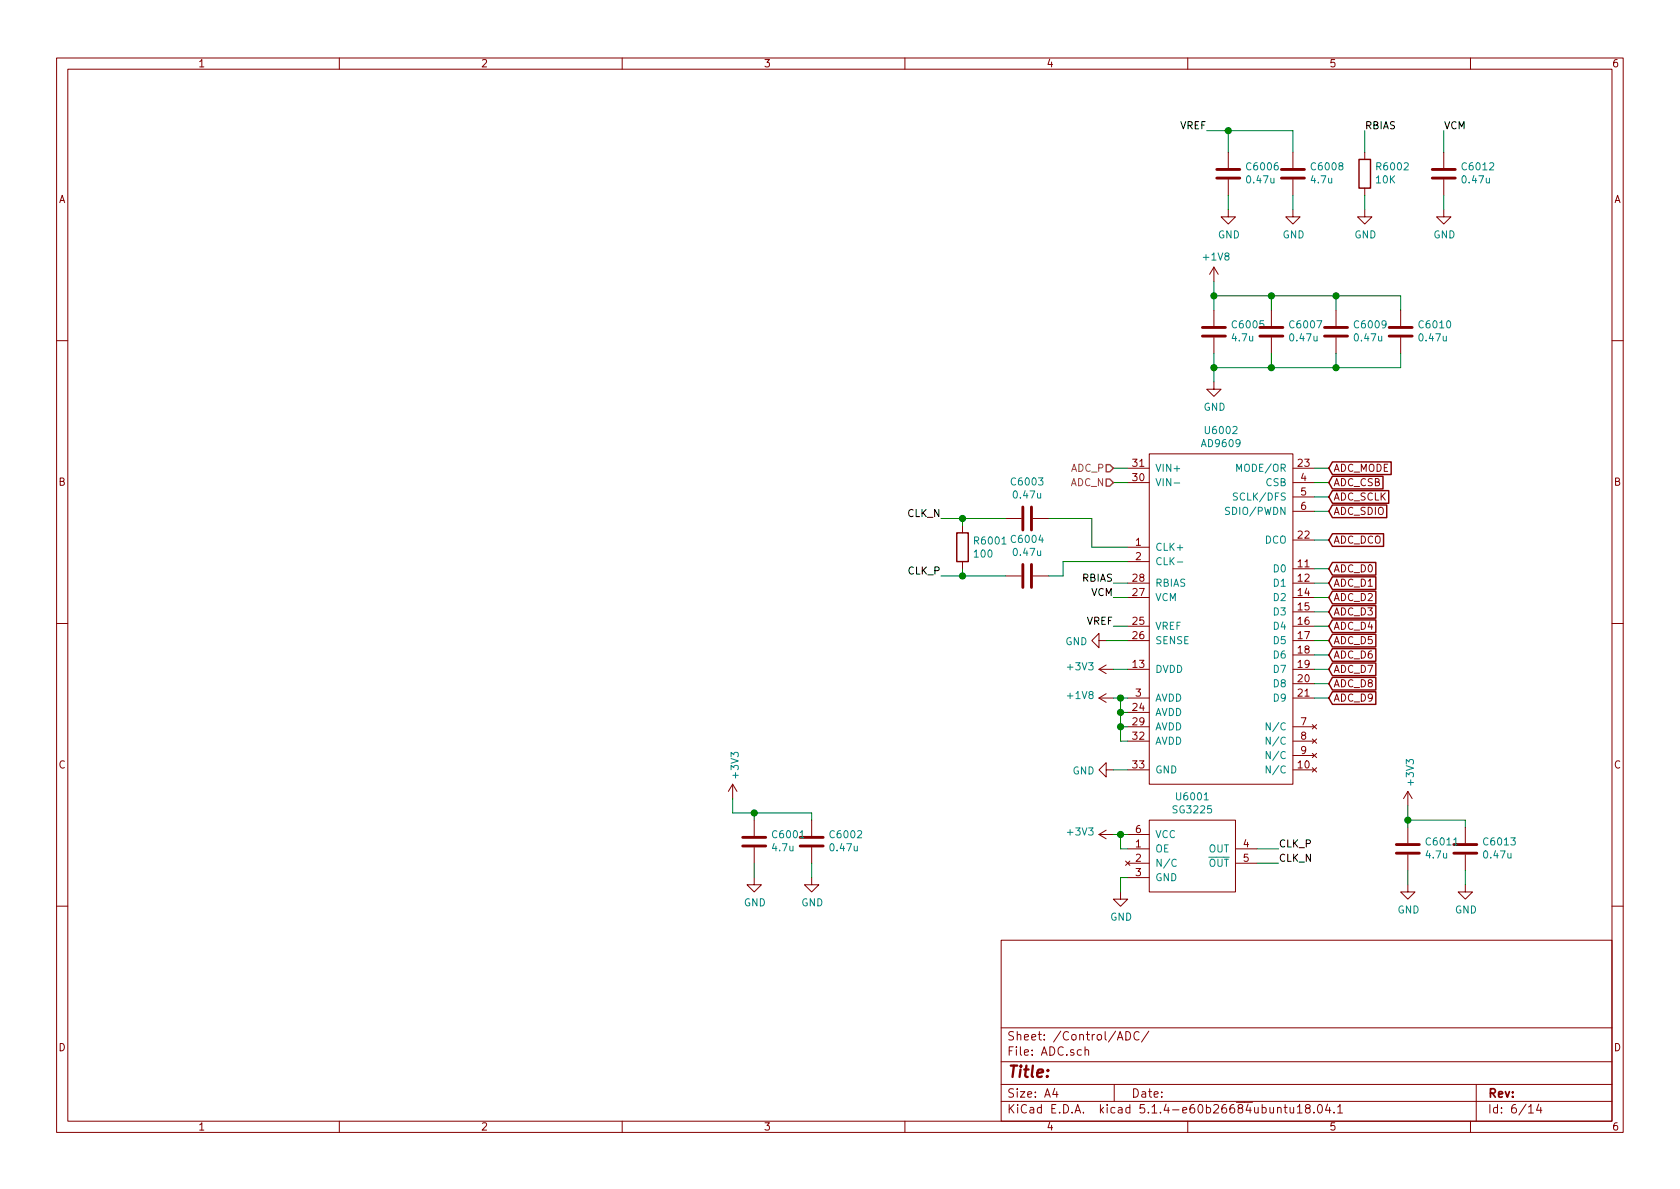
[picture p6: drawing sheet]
EESchema Schematic File Version 4
LIBS:integrated-cache
EELAYER 30 0
EELAYER END
$Descr A4 11693 8268
encoding utf-8
Sheet 6 14
Title ""
Date ""
Rev ""
Comp ""
Comment1 ""
Comment2 ""
Comment3 ""
Comment4 ""
$EndDescr
$Comp
L wbraun_ic_lib:AD9609 U?
U 1 1
P 8500 4300
AR Path="/5D33C768/5D33CBF6/5D6477B0" Ref="U?"  Part="1" 
AR Path="/5D33C768/5D63A69A/5D6477B0" Ref="U6002"  Part="1" 
F 0 "U6002" H 8500 5615 50  0000 C CNN
F 1 "AD9609" H 8500 5524 50  0000 C CNN
F 2 "Package_DFN_QFN:QFN-32-1EP_5x5mm_P0.5mm_EP3.45x3.45mm" H 8500 4300 50  0001 C CNN
F 3 "" H 8500 4300 50  0001 C CNN
	1    8500 4300
	1    0    0    -1  
$EndComp
Wire Wire Line
	7850 3250 7750 3250
Wire Wire Line
	7850 3350 7750 3350
Wire Wire Line
	9150 3950 9250 3950
Wire Wire Line
	9150 4050 9250 4050
Wire Wire Line
	9150 4150 9250 4150
Wire Wire Line
	9150 4250 9250 4250
Wire Wire Line
	9150 4350 9250 4350
Wire Wire Line
	9150 4450 9250 4450
Wire Wire Line
	9150 4550 9250 4550
Wire Wire Line
	9150 4650 9250 4650
Wire Wire Line
	9150 4750 9250 4750
Wire Wire Line
	9150 4850 9250 4850
Text GLabel 9250 3950 2    50   Input ~ 0
ADC_D0
Text GLabel 9250 4050 2    50   Input ~ 0
ADC_D1
Text GLabel 9250 4150 2    50   Input ~ 0
ADC_D2
Text GLabel 9250 4250 2    50   Input ~ 0
ADC_D3
Text GLabel 9250 4350 2    50   Input ~ 0
ADC_D4
Text GLabel 9250 4450 2    50   Input ~ 0
ADC_D5
Text GLabel 9250 4550 2    50   Input ~ 0
ADC_D6
Text GLabel 9250 4650 2    50   Input ~ 0
ADC_D7
Text GLabel 9250 4750 2    50   Input ~ 0
ADC_D8
Text GLabel 9250 4850 2    50   Input ~ 0
ADC_D9
Wire Wire Line
	9150 3750 9250 3750
Wire Wire Line
	9150 3550 9250 3550
Wire Wire Line
	9150 3450 9250 3450
Wire Wire Line
	9150 3350 9250 3350
Wire Wire Line
	9150 3250 9250 3250
Text GLabel 9250 3750 2    50   Input ~ 0
ADC_DCO
Text GLabel 9250 3250 2    50   Input ~ 0
ADC_MODE
Text GLabel 9250 3350 2    50   Input ~ 0
ADC_CSB
Text GLabel 9250 3450 2    50   Input ~ 0
ADC_SCLK
Text GLabel 9250 3550 2    50   Input ~ 0
ADC_SDIO
Wire Wire Line
	7850 4450 7700 4450
$Comp
L power:GND #PWR?
U 1 1
P 7700 4450
AR Path="/5D33C768/5D33CBF6/5D6477DA" Ref="#PWR?"  Part="1" 
AR Path="/5D33C768/5D63A69A/5D6477DA" Ref="#PWR06004"  Part="1" 
F 0 "#PWR06004" H 7700 4200 50  0001 C CNN
F 1 "GND" V 7705 4322 50  0000 R CNN
F 2 "" H 7700 4450 50  0001 C CNN
F 3 "" H 7700 4450 50  0001 C CNN
	1    7700 4450
	0    1    1    0   
$EndComp
Wire Wire Line
	7850 4050 7750 4050
Wire Wire Line
	7850 4150 7750 4150
Wire Wire Line
	7850 4350 7750 4350
Wire Wire Line
	7850 4650 7750 4650
Wire Wire Line
	7850 5350 7750 5350
Wire Wire Line
	7850 4850 7800 4850
Wire Wire Line
	7850 4950 7800 4950
Wire Wire Line
	7800 4950 7800 4850
Connection ~ 7800 4850
Wire Wire Line
	7800 4850 7750 4850
Wire Wire Line
	7800 4950 7800 5050
Wire Wire Line
	7800 5050 7850 5050
Connection ~ 7800 4950
Wire Wire Line
	7800 5050 7800 5150
Wire Wire Line
	7800 5150 7850 5150
Connection ~ 7800 5050
$Comp
L power:GND #PWR?
U 1 1
P 7750 5350
AR Path="/5D33C768/5D33CBF6/5D6477F0" Ref="#PWR?"  Part="1" 
AR Path="/5D33C768/5D63A69A/5D6477F0" Ref="#PWR06006"  Part="1" 
F 0 "#PWR06006" H 7750 5100 50  0001 C CNN
F 1 "GND" V 7755 5222 50  0000 R CNN
F 2 "" H 7750 5350 50  0001 C CNN
F 3 "" H 7750 5350 50  0001 C CNN
	1    7750 5350
	0    1    1    0   
$EndComp
$Comp
L power:GND #PWR?
U 1 1
P 8450 2650
AR Path="/5D33C768/5D33CBF6/5D6477F6" Ref="#PWR?"  Part="1" 
AR Path="/5D33C768/5D63A69A/5D6477F6" Ref="#PWR06009"  Part="1" 
F 0 "#PWR06009" H 8450 2400 50  0001 C CNN
F 1 "GND" H 8455 2477 50  0000 C CNN
F 2 "" H 8450 2650 50  0001 C CNN
F 3 "" H 8450 2650 50  0001 C CNN
	1    8450 2650
	1    0    0    -1  
$EndComp
$Comp
L power:+1V8 #PWR?
U 1 1
P 7750 4850
AR Path="/5D33C768/5D33CBF6/5D6477FC" Ref="#PWR?"  Part="1" 
AR Path="/5D33C768/5D63A69A/5D6477FC" Ref="#PWR06005"  Part="1" 
F 0 "#PWR06005" H 7750 4700 50  0001 C CNN
F 1 "+1V8" V 7765 4978 50  0000 L CNN
F 2 "" H 7750 4850 50  0001 C CNN
F 3 "" H 7750 4850 50  0001 C CNN
	1    7750 4850
	0    -1   -1   0   
$EndComp
Text Label 7750 4350 2    50   ~ 0
VREF
Text Label 7750 4150 2    50   ~ 0
VCM
Text Label 7750 4050 2    50   ~ 0
RBIAS
$Comp
L wbraun_ic_lib:SG3225 U?
U 1 1
P 8300 5950
AR Path="/5D33C768/5D33CBF6/5D647805" Ref="U?"  Part="1" 
AR Path="/5D33C768/5D63A69A/5D647805" Ref="U6001"  Part="1" 
F 0 "U6001" H 8300 6365 50  0000 C CNN
F 1 "SG3225" H 8300 6274 50  0000 C CNN
F 2 "wbraun_smd:SG3225" H 8900 5650 50  0001 C CNN
F 3 "" H 8900 5650 50  0001 C CNN
	1    8300 5950
	1    0    0    -1  
$EndComp
Wire Wire Line
	8750 5900 8900 5900
Wire Wire Line
	8750 6000 8900 6000
Wire Wire Line
	7850 5800 7800 5800
Wire Wire Line
	7800 5800 7800 5900
Wire Wire Line
	7800 5900 7850 5900
Connection ~ 7800 5800
Wire Wire Line
	7800 5800 7750 5800
Wire Wire Line
	7850 6100 7800 6100
Wire Wire Line
	7800 6100 7800 6200
$Comp
L power:GND #PWR?
U 1 1
P 7800 6200
AR Path="/5D33C768/5D33CBF6/5D647815" Ref="#PWR?"  Part="1" 
AR Path="/5D33C768/5D63A69A/5D647815" Ref="#PWR06007"  Part="1" 
F 0 "#PWR06007" H 7800 5950 50  0001 C CNN
F 1 "GND" H 7805 6027 50  0000 C CNN
F 2 "" H 7800 6200 50  0001 C CNN
F 3 "" H 7800 6200 50  0001 C CNN
	1    7800 6200
	1    0    0    -1  
$EndComp
Text Label 8900 5900 0    50   ~ 0
CLK_P
Text Label 8900 6000 0    50   ~ 0
CLK_N
$Comp
L Device:C C?
U 1 1
P 7150 3600
AR Path="/5D33C768/5D33CBF6/5D64781E" Ref="C?"  Part="1" 
AR Path="/5D33C768/5D63A69A/5D64781E" Ref="C6003"  Part="1" 
F 0 "C6003" V 7402 3600 50  0000 C CNN
F 1 "0.47u" V 7311 3600 50  0000 C CNN
F 2 "Capacitor_SMD:C_0402_1005Metric" H 7188 3450 50  0001 C CNN
F 3 "~" H 7150 3600 50  0001 C CNN
	1    7150 3600
	0    -1   -1   0   
$EndComp
$Comp
L Device:C C?
U 1 1
P 7150 4000
AR Path="/5D33C768/5D33CBF6/5D647825" Ref="C?"  Part="1" 
AR Path="/5D33C768/5D63A69A/5D647825" Ref="C6004"  Part="1" 
F 0 "C6004" V 7402 4000 50  0000 C CNN
F 1 "0.47u" V 7311 4000 50  0000 C CNN
F 2 "Capacitor_SMD:C_0402_1005Metric" H 7188 3850 50  0001 C CNN
F 3 "~" H 7150 4000 50  0001 C CNN
	1    7150 4000
	0    -1   -1   0   
$EndComp
$Comp
L Device:R R?
U 1 1
P 6700 3800
AR Path="/5D33C768/5D33CBF6/5D64782C" Ref="R?"  Part="1" 
AR Path="/5D33C768/5D63A69A/5D64782C" Ref="R6001"  Part="1" 
F 0 "R6001" H 6770 3846 50  0000 L CNN
F 1 "100" H 6770 3755 50  0000 L CNN
F 2 "Resistor_SMD:R_0402_1005Metric" V 6630 3800 50  0001 C CNN
F 3 "~" H 6700 3800 50  0001 C CNN
	1    6700 3800
	1    0    0    -1  
$EndComp
Wire Wire Line
	6700 3650 6700 3600
Wire Wire Line
	6700 3600 7000 3600
Wire Wire Line
	6700 3950 6700 4000
Wire Wire Line
	6700 4000 7000 4000
Wire Wire Line
	7300 3600 7600 3600
Wire Wire Line
	7600 3600 7600 3800
Wire Wire Line
	7600 3800 7850 3800
Wire Wire Line
	7300 4000 7400 4000
Wire Wire Line
	7400 4000 7400 3900
Wire Wire Line
	7400 3900 7850 3900
Wire Wire Line
	6700 3600 6550 3600
Wire Wire Line
	6700 4000 6550 4000
Connection ~ 6700 3600
Connection ~ 6700 4000
Text Label 6550 4000 2    50   ~ 0
CLK_P
Text Label 6550 3600 2    50   ~ 0
CLK_N
$Comp
L Device:C C?
U 1 1
P 9800 5900
AR Path="/5D33C768/5D33CBF6/5D647844" Ref="C?"  Part="1" 
AR Path="/5D33C768/5D63A69A/5D647844" Ref="C6011"  Part="1" 
F 0 "C6011" H 9685 5854 50  0000 R CNN
F 1 "4.7u" H 9685 5945 50  0000 R CNN
F 2 "Capacitor_SMD:C_0402_1005Metric" H 9838 5750 50  0001 C CNN
F 3 "~" H 9800 5900 50  0001 C CNN
	1    9800 5900
	-1   0    0    1   
$EndComp
$Comp
L Device:C C?
U 1 1
P 10200 5900
AR Path="/5D33C768/5D33CBF6/5D64784B" Ref="C?"  Part="1" 
AR Path="/5D33C768/5D63A69A/5D64784B" Ref="C6013"  Part="1" 
F 0 "C6013" H 10085 5854 50  0000 R CNN
F 1 "0.47u" H 10085 5945 50  0000 R CNN
F 2 "Capacitor_SMD:C_0402_1005Metric" H 10238 5750 50  0001 C CNN
F 3 "~" H 10200 5900 50  0001 C CNN
	1    10200 5900
	-1   0    0    1   
$EndComp
Wire Wire Line
	9800 5700 9800 5750
Wire Wire Line
	9800 5700 10200 5700
Wire Wire Line
	10200 5700 10200 5750
Wire Wire Line
	9800 6050 9800 6150
Wire Wire Line
	10200 6050 10200 6150
$Comp
L power:GND #PWR?
U 1 1
P 10200 6150
AR Path="/5D33C768/5D33CBF6/5D647857" Ref="#PWR?"  Part="1" 
AR Path="/5D33C768/5D63A69A/5D647857" Ref="#PWR06015"  Part="1" 
F 0 "#PWR06015" H 10200 5900 50  0001 C CNN
F 1 "GND" H 10205 5977 50  0000 C CNN
F 2 "" H 10200 6150 50  0001 C CNN
F 3 "" H 10200 6150 50  0001 C CNN
	1    10200 6150
	1    0    0    -1  
$EndComp
$Comp
L power:GND #PWR?
U 1 1
P 9800 6150
AR Path="/5D33C768/5D33CBF6/5D64785D" Ref="#PWR?"  Part="1" 
AR Path="/5D33C768/5D63A69A/5D64785D" Ref="#PWR06013"  Part="1" 
F 0 "#PWR06013" H 9800 5900 50  0001 C CNN
F 1 "GND" H 9805 5977 50  0000 C CNN
F 2 "" H 9800 6150 50  0001 C CNN
F 3 "" H 9800 6150 50  0001 C CNN
	1    9800 6150
	1    0    0    -1  
$EndComp
Wire Wire Line
	9800 5700 9800 5600
Connection ~ 9800 5700
$Comp
L Device:C C?
U 1 1
P 8550 1200
AR Path="/5D33C768/5D33CBF6/5D651DE4" Ref="C?"  Part="1" 
AR Path="/5D33C768/5D63A69A/5D651DE4" Ref="C6006"  Part="1" 
F 0 "C6006" H 8435 1154 50  0000 R CNN
F 1 "0.47u" H 8435 1245 50  0000 R CNN
F 2 "Capacitor_SMD:C_0402_1005Metric" H 8588 1050 50  0001 C CNN
F 3 "~" H 8550 1200 50  0001 C CNN
	1    8550 1200
	-1   0    0    1   
$EndComp
$Comp
L Device:C C?
U 1 1
P 9000 1200
AR Path="/5D33C768/5D33CBF6/5D651DEB" Ref="C?"  Part="1" 
AR Path="/5D33C768/5D63A69A/5D651DEB" Ref="C6008"  Part="1" 
F 0 "C6008" H 8885 1154 50  0000 R CNN
F 1 "4.7u" H 8885 1245 50  0000 R CNN
F 2 "Capacitor_SMD:C_0402_1005Metric" H 9038 1050 50  0001 C CNN
F 3 "~" H 9000 1200 50  0001 C CNN
	1    9000 1200
	-1   0    0    1   
$EndComp
$Comp
L power:GND #PWR?
U 1 1
P 8550 1450
AR Path="/5D33C768/5D33CBF6/5D651DF2" Ref="#PWR?"  Part="1" 
AR Path="/5D33C768/5D63A69A/5D651DF2" Ref="#PWR06010"  Part="1" 
F 0 "#PWR06010" H 8550 1200 50  0001 C CNN
F 1 "GND" H 8555 1277 50  0000 C CNN
F 2 "" H 8550 1450 50  0001 C CNN
F 3 "" H 8550 1450 50  0001 C CNN
	1    8550 1450
	1    0    0    -1  
$EndComp
$Comp
L power:GND #PWR?
U 1 1
P 9000 1450
AR Path="/5D33C768/5D33CBF6/5D651DF8" Ref="#PWR?"  Part="1" 
AR Path="/5D33C768/5D63A69A/5D651DF8" Ref="#PWR06011"  Part="1" 
F 0 "#PWR06011" H 9000 1200 50  0001 C CNN
F 1 "GND" H 9005 1277 50  0000 C CNN
F 2 "" H 9000 1450 50  0001 C CNN
F 3 "" H 9000 1450 50  0001 C CNN
	1    9000 1450
	1    0    0    -1  
$EndComp
Wire Wire Line
	8550 1350 8550 1450
Wire Wire Line
	9000 1350 9000 1450
Wire Wire Line
	9000 1050 9000 900 
Wire Wire Line
	8550 900  8550 1050
Wire Wire Line
	8550 900  8400 900 
Text Label 8400 900  2    50   ~ 0
VREF
$Comp
L Device:R R?
U 1 1
P 9500 1200
AR Path="/5D33C768/5D33CBF6/5D651E04" Ref="R?"  Part="1" 
AR Path="/5D33C768/5D63A69A/5D651E04" Ref="R6002"  Part="1" 
F 0 "R6002" H 9430 1154 50  0000 R CNN
F 1 "10K" H 9430 1245 50  0000 R CNN
F 2 "Resistor_SMD:R_0402_1005Metric" V 9430 1200 50  0001 C CNN
F 3 "~" H 9500 1200 50  0001 C CNN
	1    9500 1200
	-1   0    0    1   
$EndComp
$Comp
L power:GND #PWR?
U 1 1
P 9500 1450
AR Path="/5D33C768/5D33CBF6/5D651E0B" Ref="#PWR?"  Part="1" 
AR Path="/5D33C768/5D63A69A/5D651E0B" Ref="#PWR06012"  Part="1" 
F 0 "#PWR06012" H 9500 1200 50  0001 C CNN
F 1 "GND" H 9505 1277 50  0000 C CNN
F 2 "" H 9500 1450 50  0001 C CNN
F 3 "" H 9500 1450 50  0001 C CNN
	1    9500 1450
	1    0    0    -1  
$EndComp
$Comp
L Device:C C?
U 1 1
P 10050 1200
AR Path="/5D33C768/5D33CBF6/5D651E11" Ref="C?"  Part="1" 
AR Path="/5D33C768/5D63A69A/5D651E11" Ref="C6012"  Part="1" 
F 0 "C6012" H 9935 1154 50  0000 R CNN
F 1 "0.47u" H 9935 1245 50  0000 R CNN
F 2 "Capacitor_SMD:C_0402_1005Metric" H 10088 1050 50  0001 C CNN
F 3 "~" H 10050 1200 50  0001 C CNN
	1    10050 1200
	-1   0    0    1   
$EndComp
$Comp
L power:GND #PWR?
U 1 1
P 10050 1450
AR Path="/5D33C768/5D33CBF6/5D651E18" Ref="#PWR?"  Part="1" 
AR Path="/5D33C768/5D63A69A/5D651E18" Ref="#PWR06014"  Part="1" 
F 0 "#PWR06014" H 10050 1200 50  0001 C CNN
F 1 "GND" H 10055 1277 50  0000 C CNN
F 2 "" H 10050 1450 50  0001 C CNN
F 3 "" H 10050 1450 50  0001 C CNN
	1    10050 1450
	1    0    0    -1  
$EndComp
Wire Wire Line
	9500 1350 9500 1450
Wire Wire Line
	10050 1350 10050 1450
Wire Wire Line
	9500 900  9500 1050
Wire Wire Line
	10050 900  10050 1050
Text Label 9500 900  0    50   ~ 0
RBIAS
Text Label 10050 900  0    50   ~ 0
VCM
Wire Wire Line
	8550 900  9000 900 
Connection ~ 8550 900 
$Comp
L Device:C C?
U 1 1
P 8850 2300
AR Path="/5D33C768/5D33CBF6/5D651E26" Ref="C?"  Part="1" 
AR Path="/5D33C768/5D63A69A/5D651E26" Ref="C6007"  Part="1" 
F 0 "C6007" H 8735 2254 50  0000 R CNN
F 1 "0.47u" H 8735 2345 50  0000 R CNN
F 2 "Capacitor_SMD:C_0402_1005Metric" H 8888 2150 50  0001 C CNN
F 3 "~" H 8850 2300 50  0001 C CNN
	1    8850 2300
	-1   0    0    1   
$EndComp
$Comp
L Device:C C?
U 1 1
P 9300 2300
AR Path="/5D33C768/5D33CBF6/5D651E2D" Ref="C?"  Part="1" 
AR Path="/5D33C768/5D63A69A/5D651E2D" Ref="C6009"  Part="1" 
F 0 "C6009" H 9185 2254 50  0000 R CNN
F 1 "0.47u" H 9185 2345 50  0000 R CNN
F 2 "Capacitor_SMD:C_0402_1005Metric" H 9338 2150 50  0001 C CNN
F 3 "~" H 9300 2300 50  0001 C CNN
	1    9300 2300
	-1   0    0    1   
$EndComp
$Comp
L Device:C C?
U 1 1
P 9750 2300
AR Path="/5D33C768/5D33CBF6/5D651E34" Ref="C?"  Part="1" 
AR Path="/5D33C768/5D63A69A/5D651E34" Ref="C6010"  Part="1" 
F 0 "C6010" H 9635 2254 50  0000 R CNN
F 1 "0.47u" H 9635 2345 50  0000 R CNN
F 2 "Capacitor_SMD:C_0402_1005Metric" H 9788 2150 50  0001 C CNN
F 3 "~" H 9750 2300 50  0001 C CNN
	1    9750 2300
	-1   0    0    1   
$EndComp
$Comp
L Device:C C?
U 1 1
P 8450 2300
AR Path="/5D33C768/5D33CBF6/5D651E3B" Ref="C?"  Part="1" 
AR Path="/5D33C768/5D63A69A/5D651E3B" Ref="C6005"  Part="1" 
F 0 "C6005" H 8335 2254 50  0000 R CNN
F 1 "4.7u" H 8335 2345 50  0000 R CNN
F 2 "Capacitor_SMD:C_0402_1005Metric" H 8488 2150 50  0001 C CNN
F 3 "~" H 8450 2300 50  0001 C CNN
	1    8450 2300
	-1   0    0    1   
$EndComp
Wire Wire Line
	8450 2450 8450 2550
Wire Wire Line
	8850 2450 8850 2550
Connection ~ 8850 2550
Wire Wire Line
	8850 2550 8450 2550
Wire Wire Line
	9750 2450 9750 2550
Wire Wire Line
	9750 2550 9300 2550
Wire Wire Line
	9300 2450 9300 2550
Connection ~ 9300 2550
Wire Wire Line
	9300 2550 8850 2550
Wire Wire Line
	8450 2150 8450 2050
Wire Wire Line
	8450 2050 8850 2050
Wire Wire Line
	9750 2150 9750 2050
Wire Wire Line
	9300 2150 9300 2050
Connection ~ 9300 2050
Wire Wire Line
	9300 2050 9750 2050
Wire Wire Line
	8850 2150 8850 2050
Connection ~ 8850 2050
Wire Wire Line
	8850 2050 9300 2050
Wire Wire Line
	8450 2050 8450 1950
Connection ~ 8450 2050
Wire Wire Line
	8450 2550 8450 2650
Connection ~ 8450 2550
$Comp
L power:+1V8 #PWR?
U 1 1
P 8450 1950
AR Path="/5D33C768/5D33CBF6/5D651E58" Ref="#PWR?"  Part="1" 
AR Path="/5D33C768/5D63A69A/5D651E58" Ref="#PWR06008"  Part="1" 
F 0 "#PWR06008" H 8450 1800 50  0001 C CNN
F 1 "+1V8" H 8465 2123 50  0000 C CNN
F 2 "" H 8450 1950 50  0001 C CNN
F 3 "" H 8450 1950 50  0001 C CNN
	1    8450 1950
	1    0    0    -1  
$EndComp
$Comp
L Device:C C?
U 1 1
P 5250 5850
AR Path="/5D33C768/5D33CBF6/5D65D261" Ref="C?"  Part="1" 
AR Path="/5D33C768/5D63A69A/5D65D261" Ref="C6001"  Part="1" 
F 0 "C6001" H 5135 5804 50  0000 R CNN
F 1 "4.7u" H 5135 5895 50  0000 R CNN
F 2 "Capacitor_SMD:C_0402_1005Metric" H 5288 5700 50  0001 C CNN
F 3 "~" H 5250 5850 50  0001 C CNN
	1    5250 5850
	-1   0    0    1   
$EndComp
$Comp
L Device:C C?
U 1 1
P 5650 5850
AR Path="/5D33C768/5D33CBF6/5D65D268" Ref="C?"  Part="1" 
AR Path="/5D33C768/5D63A69A/5D65D268" Ref="C6002"  Part="1" 
F 0 "C6002" H 5535 5804 50  0000 R CNN
F 1 "0.47u" H 5535 5895 50  0000 R CNN
F 2 "Capacitor_SMD:C_0402_1005Metric" H 5688 5700 50  0001 C CNN
F 3 "~" H 5650 5850 50  0001 C CNN
	1    5650 5850
	-1   0    0    1   
$EndComp
Wire Wire Line
	5100 5650 5250 5650
Wire Wire Line
	5250 5650 5250 5700
Wire Wire Line
	5250 5650 5650 5650
Wire Wire Line
	5650 5650 5650 5700
Connection ~ 5250 5650
Wire Wire Line
	5250 6000 5250 6100
Wire Wire Line
	5650 6000 5650 6100
$Comp
L power:GND #PWR?
U 1 1
P 5650 6100
AR Path="/5D33C768/5D33CBF6/5D65D276" Ref="#PWR?"  Part="1" 
AR Path="/5D33C768/5D63A69A/5D65D276" Ref="#PWR06003"  Part="1" 
F 0 "#PWR06003" H 5650 5850 50  0001 C CNN
F 1 "GND" H 5655 5927 50  0000 C CNN
F 2 "" H 5650 6100 50  0001 C CNN
F 3 "" H 5650 6100 50  0001 C CNN
	1    5650 6100
	1    0    0    -1  
$EndComp
$Comp
L power:GND #PWR?
U 1 1
P 5250 6100
AR Path="/5D33C768/5D33CBF6/5D65D27C" Ref="#PWR?"  Part="1" 
AR Path="/5D33C768/5D63A69A/5D65D27C" Ref="#PWR06002"  Part="1" 
F 0 "#PWR06002" H 5250 5850 50  0001 C CNN
F 1 "GND" H 5255 5927 50  0000 C CNN
F 2 "" H 5250 6100 50  0001 C CNN
F 3 "" H 5250 6100 50  0001 C CNN
	1    5250 6100
	1    0    0    -1  
$EndComp
Wire Wire Line
	5100 5650 5100 5550
$Comp
L power:+3V3 #PWR?
U 1 1
P 5100 5550
AR Path="/5D33C768/5D33CBF6/5D65D283" Ref="#PWR?"  Part="1" 
AR Path="/5D33C768/5D63A69A/5D65D283" Ref="#PWR06001"  Part="1" 
F 0 "#PWR06001" H 5100 5400 50  0001 C CNN
F 1 "+3V3" V 5115 5678 50  0000 L CNN
F 2 "" H 5100 5550 50  0001 C CNN
F 3 "" H 5100 5550 50  0001 C CNN
	1    5100 5550
	1    0    0    -1  
$EndComp
Text HLabel 7750 3250 0    50   Input ~ 0
ADC_P
Text HLabel 7750 3350 0    50   Input ~ 0
ADC_N
$Comp
L power:+3V3 #PWR?
U 1 1
P 7750 4650
AR Path="/5D33C768/5D33CBF6/5D81D31E" Ref="#PWR?"  Part="1" 
AR Path="/5D33C768/5D63A69A/5D81D31E" Ref="#PWR0173"  Part="1" 
F 0 "#PWR0173" H 7750 4500 50  0001 C CNN
F 1 "+3V3" V 7765 4778 50  0000 L CNN
F 2 "" H 7750 4650 50  0001 C CNN
F 3 "" H 7750 4650 50  0001 C CNN
	1    7750 4650
	0    -1   -1   0   
$EndComp
$Comp
L power:+3V3 #PWR?
U 1 1
P 9800 5600
AR Path="/5D33C768/5D33CBF6/5D81DA4C" Ref="#PWR?"  Part="1" 
AR Path="/5D33C768/5D63A69A/5D81DA4C" Ref="#PWR0174"  Part="1" 
F 0 "#PWR0174" H 9800 5450 50  0001 C CNN
F 1 "+3V3" V 9815 5728 50  0000 L CNN
F 2 "" H 9800 5600 50  0001 C CNN
F 3 "" H 9800 5600 50  0001 C CNN
	1    9800 5600
	1    0    0    -1  
$EndComp
$Comp
L power:+3V3 #PWR?
U 1 1
P 7750 5800
AR Path="/5D33C768/5D33CBF6/5D89B8AD" Ref="#PWR?"  Part="1" 
AR Path="/5D33C768/5D63A69A/5D89B8AD" Ref="#PWR0179"  Part="1" 
F 0 "#PWR0179" H 7750 5650 50  0001 C CNN
F 1 "+3V3" V 7765 5928 50  0000 L CNN
F 2 "" H 7750 5800 50  0001 C CNN
F 3 "" H 7750 5800 50  0001 C CNN
	1    7750 5800
	0    -1   -1   0   
$EndComp
$EndSCHEMATC
